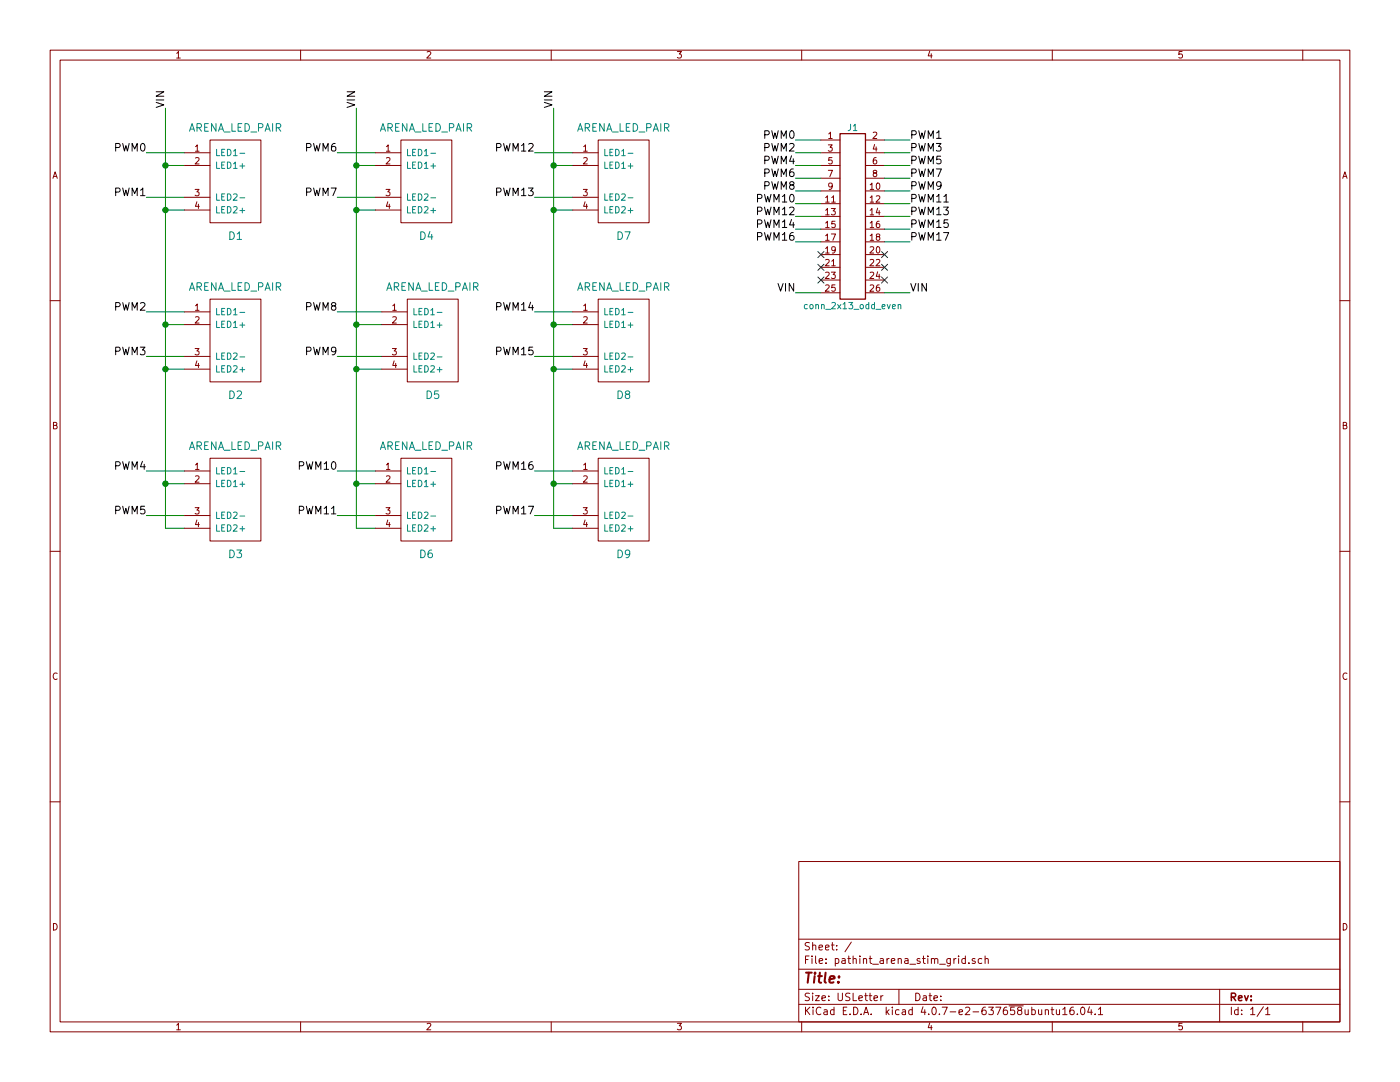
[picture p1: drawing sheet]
EESchema Schematic File Version 2
LIBS:power
LIBS:device
LIBS:switches
LIBS:relays
LIBS:motors
LIBS:transistors
LIBS:conn
LIBS:linear
LIBS:regul
LIBS:74xx
LIBS:cmos4000
LIBS:adc-dac
LIBS:memory
LIBS:xilinx
LIBS:microcontrollers
LIBS:dsp
LIBS:microchip
LIBS:analog_switches
LIBS:motorola
LIBS:texas
LIBS:intel
LIBS:audio
LIBS:interface
LIBS:digital-audio
LIBS:philips
LIBS:display
LIBS:cypress
LIBS:siliconi
LIBS:opto
LIBS:atmel
LIBS:contrib
LIBS:valves
LIBS:conn_2x13_odd_even
LIBS:conn_1x2
LIBS:arena_led_pair
LIBS:pathint_arena_stim_grid-cache
EELAYER 25 0
EELAYER END
$Descr USLetter 11000 8500
encoding utf-8
Sheet 1 1
Title ""
Date ""
Rev ""
Comp ""
Comment1 ""
Comment2 ""
Comment3 ""
Comment4 ""
$EndDescr
$Comp
L conn_2x13_odd_even J1
U 1 1
P 6700 1700
F 0 "J1" H 6700 2400 50  0000 C CNN
F 1 "conn_2x13_odd_even" H 6700 1000 50  0000 C CNN
F 2 "13X2_SHRD_HEADER:5X2_SHRD_HEADER" H 6650 1700 50  0001 C CNN
F 3 "" H 6650 1700 50  0001 C CNN
	1    6700 1700
	1    0    0    -1  
$EndComp
Wire Wire Line
	6450 2300 6250 2300
Wire Wire Line
	6950 2300 7150 2300
Text Label 6250 2300 2    60   ~ 0
VIN
Text Label 7150 2300 0    60   ~ 0
VIN
Wire Wire Line
	6450 1100 6250 1100
Wire Wire Line
	6450 1200 6250 1200
Text Label 1150 2450 2    60   ~ 0
PWM2
Wire Wire Line
	6450 1300 6250 1300
Text Label 1150 3700 2    60   ~ 0
PWM4
Wire Wire Line
	6450 1400 6250 1400
Text Label 2650 1200 2    60   ~ 0
PWM6
Wire Wire Line
	6450 1500 6250 1500
Text Label 2650 2450 2    60   ~ 0
PWM8
Wire Wire Line
	6450 1600 6250 1600
Text Label 2650 3700 2    60   ~ 0
PWM10
Wire Wire Line
	6450 1700 6250 1700
Text Label 4200 1200 2    60   ~ 0
PWM12
Wire Wire Line
	6450 1800 6250 1800
Text Label 4200 2450 2    60   ~ 0
PWM14
Wire Wire Line
	6450 1900 6250 1900
Text Label 4200 3700 2    60   ~ 0
PWM16
Wire Wire Line
	6950 1100 7150 1100
Text Label 7150 1100 0    60   ~ 0
PWM1
Wire Wire Line
	6950 1200 7150 1200
Text Label 7150 1200 0    60   ~ 0
PWM3
Wire Wire Line
	6950 1300 7150 1300
Text Label 7150 1300 0    60   ~ 0
PWM5
Wire Wire Line
	6950 1400 7150 1400
Text Label 7150 1400 0    60   ~ 0
PWM7
Wire Wire Line
	6950 1500 7150 1500
Text Label 7150 1500 0    60   ~ 0
PWM9
Wire Wire Line
	6950 1600 7150 1600
Text Label 7150 1600 0    60   ~ 0
PWM11
Wire Wire Line
	6950 1700 7150 1700
Text Label 7150 1700 0    60   ~ 0
PWM13
Wire Wire Line
	6950 1800 7150 1800
Text Label 7150 1800 0    60   ~ 0
PWM15
Wire Wire Line
	6950 1900 7150 1900
Text Label 7150 1900 0    60   ~ 0
PWM17
NoConn ~ 6450 2100
NoConn ~ 6450 2200
NoConn ~ 6950 2000
NoConn ~ 6950 2100
NoConn ~ 6950 2200
Text Label 1150 1200 2    60   ~ 0
PWM0
Text Label 1150 1550 2    60   ~ 0
PWM1
NoConn ~ 6450 2000
Text Label 6250 1200 2    60   ~ 0
PWM2
Text Label 6250 1300 2    60   ~ 0
PWM4
Text Label 6250 1400 2    60   ~ 0
PWM6
Text Label 6250 1500 2    60   ~ 0
PWM8
Text Label 6250 1600 2    60   ~ 0
PWM10
Text Label 6250 1700 2    60   ~ 0
PWM12
Text Label 6250 1800 2    60   ~ 0
PWM14
Text Label 6250 1900 2    60   ~ 0
PWM16
Text Label 1150 2800 2    60   ~ 0
PWM3
Text Label 1150 4050 2    60   ~ 0
PWM5
Text Label 2650 1550 2    60   ~ 0
PWM7
Text Label 2650 2800 2    60   ~ 0
PWM9
Text Label 2650 4050 2    60   ~ 0
PWM11
Text Label 4200 1550 2    60   ~ 0
PWM13
Text Label 4200 2800 2    60   ~ 0
PWM15
Text Label 4200 4050 2    60   ~ 0
PWM17
Wire Wire Line
	1300 1650 1450 1650
Wire Wire Line
	1300 850  1300 4150
Wire Wire Line
	1300 1300 1450 1300
Connection ~ 1300 1300
Wire Wire Line
	2800 1650 2950 1650
Wire Wire Line
	2800 850  2800 4150
Wire Wire Line
	2800 1300 2950 1300
Connection ~ 2800 1300
Wire Wire Line
	4350 1650 4500 1650
Wire Wire Line
	4350 850  4350 4150
Wire Wire Line
	4350 1300 4500 1300
Connection ~ 4350 1300
Wire Wire Line
	1300 2550 1450 2550
Connection ~ 1300 1650
Wire Wire Line
	1300 2900 1450 2900
Connection ~ 1300 2550
Wire Wire Line
	2800 2550 3000 2550
Connection ~ 2800 1650
Wire Wire Line
	2800 2900 3000 2900
Connection ~ 2800 2550
Wire Wire Line
	4350 2550 4500 2550
Connection ~ 4350 1650
Wire Wire Line
	4350 2900 4500 2900
Connection ~ 4350 2550
Wire Wire Line
	1300 3800 1450 3800
Connection ~ 1300 2900
Wire Wire Line
	1300 4150 1450 4150
Connection ~ 1300 3800
Wire Wire Line
	2800 3800 2950 3800
Connection ~ 2800 2900
Wire Wire Line
	2800 4150 2950 4150
Connection ~ 2800 3800
Wire Wire Line
	4350 3800 4500 3800
Connection ~ 4350 2900
Wire Wire Line
	4350 4150 4500 4150
Connection ~ 4350 3800
Text Label 1300 850  1    60   ~ 0
VIN
Text Label 2800 850  1    60   ~ 0
VIN
Text Label 4350 850  1    60   ~ 0
VIN
Text Label 6250 1100 2    60   ~ 0
PWM0
Wire Wire Line
	1450 1200 1150 1200
Wire Wire Line
	1450 1550 1150 1550
Wire Wire Line
	1450 2450 1150 2450
Wire Wire Line
	1450 2800 1150 2800
Wire Wire Line
	1450 3700 1150 3700
Wire Wire Line
	1450 4050 1150 4050
Wire Wire Line
	2950 1200 2650 1200
Wire Wire Line
	2950 1550 2650 1550
Wire Wire Line
	3000 2450 2650 2450
Wire Wire Line
	3000 2800 2650 2800
Wire Wire Line
	2950 3700 2650 3700
Wire Wire Line
	2950 4050 2650 4050
Wire Wire Line
	4500 1200 4200 1200
Wire Wire Line
	4500 1550 4200 1550
Wire Wire Line
	4500 2450 4200 2450
Wire Wire Line
	4500 2800 4200 2800
Wire Wire Line
	4500 3700 4200 3700
Wire Wire Line
	4500 4050 4200 4050
$Comp
L ARENA_LED_PAIR D1
U 1 1
P 1850 1450
F 0 "D1" H 1850 1050 60  0000 C CNN
F 1 "ARENA_LED_PAIR" H 1850 1900 60  0000 C CNN
F 2 "ARENA_ELEM:SUB_ARENA" H 1850 1150 60  0001 C CNN
F 3 "" H 1850 1150 60  0001 C CNN
	1    1850 1450
	1    0    0    -1  
$EndComp
$Comp
L ARENA_LED_PAIR D4
U 1 1
P 3350 1450
F 0 "D4" H 3350 1050 60  0000 C CNN
F 1 "ARENA_LED_PAIR" H 3350 1900 60  0000 C CNN
F 2 "ARENA_ELEM:SUB_ARENA" H 3350 1150 60  0001 C CNN
F 3 "" H 3350 1150 60  0001 C CNN
	1    3350 1450
	1    0    0    -1  
$EndComp
$Comp
L ARENA_LED_PAIR D7
U 1 1
P 4900 1450
F 0 "D7" H 4900 1050 60  0000 C CNN
F 1 "ARENA_LED_PAIR" H 4900 1900 60  0000 C CNN
F 2 "ARENA_ELEM:SUB_ARENA" H 4900 1150 60  0001 C CNN
F 3 "" H 4900 1150 60  0001 C CNN
	1    4900 1450
	1    0    0    -1  
$EndComp
$Comp
L ARENA_LED_PAIR D2
U 1 1
P 1850 2700
F 0 "D2" H 1850 2300 60  0000 C CNN
F 1 "ARENA_LED_PAIR" H 1850 3150 60  0000 C CNN
F 2 "ARENA_ELEM:SUB_ARENA" H 1850 2400 60  0001 C CNN
F 3 "" H 1850 2400 60  0001 C CNN
	1    1850 2700
	1    0    0    -1  
$EndComp
$Comp
L ARENA_LED_PAIR D5
U 1 1
P 3400 2700
F 0 "D5" H 3400 2300 60  0000 C CNN
F 1 "ARENA_LED_PAIR" H 3400 3150 60  0000 C CNN
F 2 "ARENA_ELEM:SUB_ARENA" H 3400 2400 60  0001 C CNN
F 3 "" H 3400 2400 60  0001 C CNN
	1    3400 2700
	1    0    0    -1  
$EndComp
$Comp
L ARENA_LED_PAIR D8
U 1 1
P 4900 2700
F 0 "D8" H 4900 2300 60  0000 C CNN
F 1 "ARENA_LED_PAIR" H 4900 3150 60  0000 C CNN
F 2 "ARENA_ELEM:SUB_ARENA" H 4900 2400 60  0001 C CNN
F 3 "" H 4900 2400 60  0001 C CNN
	1    4900 2700
	1    0    0    -1  
$EndComp
$Comp
L ARENA_LED_PAIR D3
U 1 1
P 1850 3950
F 0 "D3" H 1850 3550 60  0000 C CNN
F 1 "ARENA_LED_PAIR" H 1850 4400 60  0000 C CNN
F 2 "ARENA_ELEM:SUB_ARENA" H 1850 3650 60  0001 C CNN
F 3 "" H 1850 3650 60  0001 C CNN
	1    1850 3950
	1    0    0    -1  
$EndComp
$Comp
L ARENA_LED_PAIR D6
U 1 1
P 3350 3950
F 0 "D6" H 3350 3550 60  0000 C CNN
F 1 "ARENA_LED_PAIR" H 3350 4400 60  0000 C CNN
F 2 "ARENA_ELEM:SUB_ARENA" H 3350 3650 60  0001 C CNN
F 3 "" H 3350 3650 60  0001 C CNN
	1    3350 3950
	1    0    0    -1  
$EndComp
$Comp
L ARENA_LED_PAIR D9
U 1 1
P 4900 3950
F 0 "D9" H 4900 3550 60  0000 C CNN
F 1 "ARENA_LED_PAIR" H 4900 4400 60  0000 C CNN
F 2 "ARENA_ELEM:SUB_ARENA" H 4900 3650 60  0001 C CNN
F 3 "" H 4900 3650 60  0001 C CNN
	1    4900 3950
	1    0    0    -1  
$EndComp
$EndSCHEMATC
